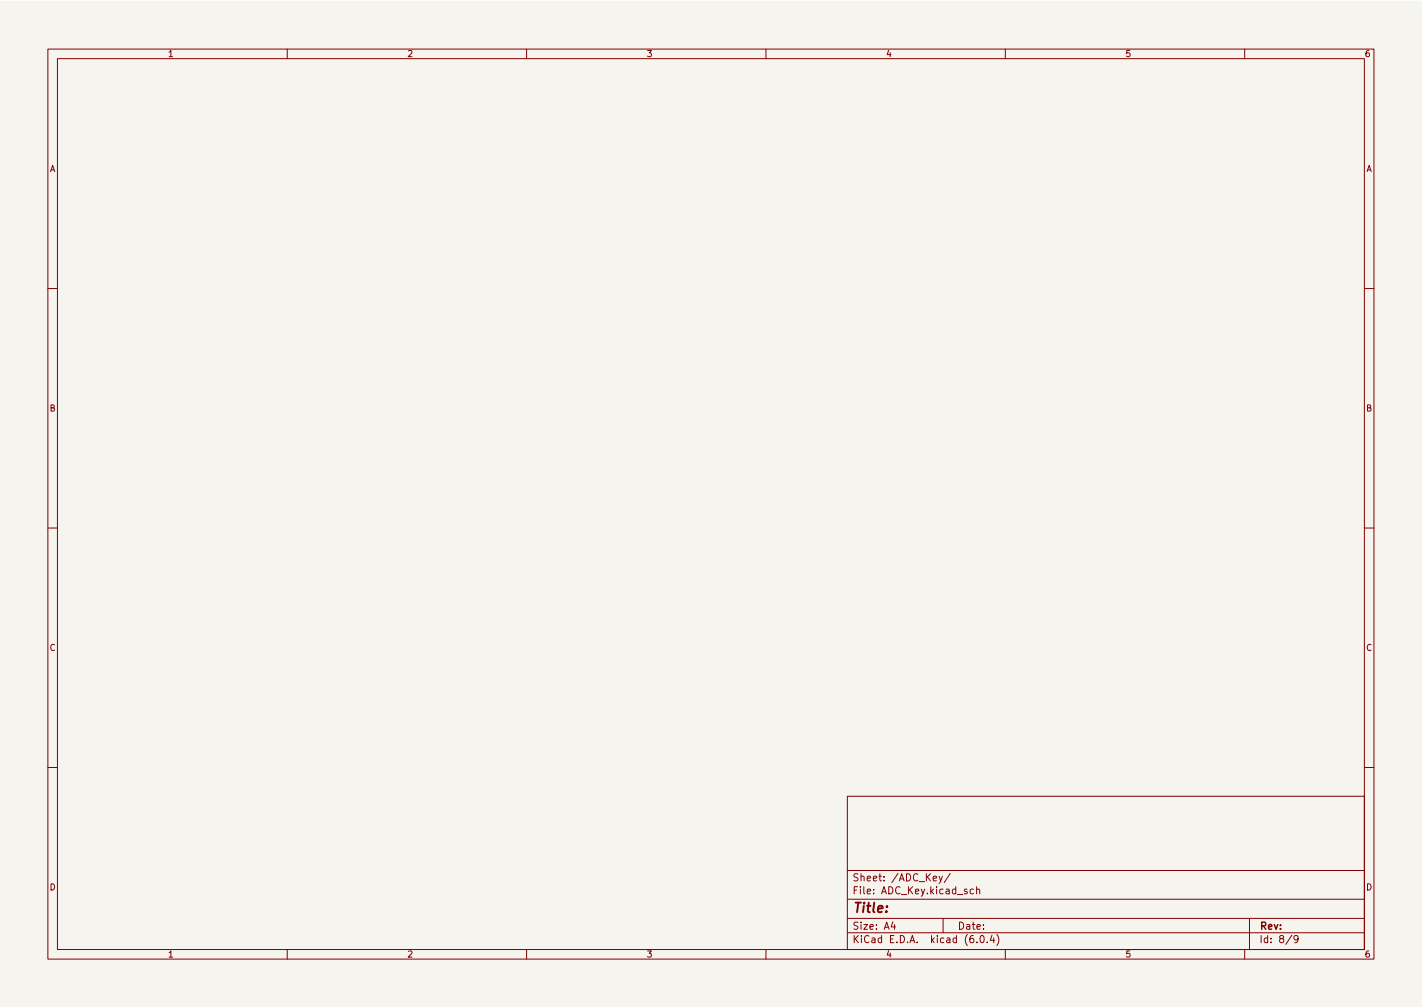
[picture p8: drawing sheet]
<svg xmlns="http://www.w3.org/2000/svg" width="297mm" height="210mm" viewBox="0 0 297 210" stroke-linecap="round" stroke-linejoin="round" font-family="sans-serif">
<path d="M0 .2h297v210.1h-297z" fill="#f5f4ef" stroke="#f5f4ef" stroke-width=".21"/>
<g fill="none" stroke="#840000" stroke-width=".21">
<path d="M10 10.2h277v190.1h-277zM12 12.2h273v186.1h-273zM60 10.2v2M110 10.2v2M160 10.2v2M210 10.2v2M260 10.2v2M10 60.2h2M285 60.2h2M10 110.2h2M285 110.2h2M10 160.2h2"/>
<path d="M177 166.3h108v32h-108zM285 160.2h2M60 198.3v2M110 198.3v2M160 198.3v2M177 194.8h108M177 191.8h108M177 187.8h108M177 181.8h108M186.5 192.5l-.4 1h1M186.9 193v1M196.1 182.9l.4 1"/>
<path d="M196.9 182.9l-.5 1.4-.3 .1M197 191.8v3M198.5 182.4l-1.3 1.9M203.4 185.7l-.5-.1-.3 .3 .2 .7h.6M204 185.8l.2-.2 .4 .1v.9M204 185.1v1.5M204.1 196.7v.1M204.9 195.4l.2-.1a.8 .8 0 0 1 .5 .8 .8 .8 0 0 1-.5 .7 1 1 0 0 1-.2-1.4zM206.2 196.7v.1M207.2 195.3l-.3 1h.9M207.6 195.8v1M208.2 195.1a1.72 1.72 0 0 1 0 2.3"/>
<path d="M210 198.3v2M260 198.3v2M261 191.8v6.5M269.9 195.3l-1.3 1.9M271.2 196l-.3 .3h-.3l-.3-.3 .1-.6 .5-.1 .2 .2a.99 .99 0 0 1-.4 1.3h-.3"/>
</g>
<text font-size="2.8" fill="#840000" x="178" y="190.6">Title:</text>
<g font-size="2.1" fill="#840000">
<text x="178" y="184">Sheet: /ADC_Key/</text>
<text x="178" y="186.7">File: ADC_Key.kicad_sch</text>
<text x="178" y="196.9">KiCad E.D.A. kicad (6.0.4)</text>
<text x="178" y="194.1">Size: A4</text>
<text x="200" y="194.1">Date:</text>
<text x="263" y="194.1">Rev:</text>
<text x="263" y="196.9">Id: 8/9</text>
</g>
<g font-size="1.8" fill="#840000">
<text x="35" y="11.9">1</text>
<text x="85" y="11.9">2</text>
<text x="135" y="11.9">3</text>
<text x="185" y="11.9">4</text>
<text x="235" y="11.9">5</text>
<text x="285" y="11.9">6</text>
<text x="10.3" y="35.9">A</text>
<text x="285.3" y="35.9">A</text>
<text x="10.3" y="85.9">B</text>
<text x="285.3" y="85.9">B</text>
<text x="10.3" y="135.9">C</text>
<text x="285.3" y="135.9">C</text>
<text x="10.3" y="185.9">D</text>
<text x="285.3" y="185.9">D</text>
<text x="35" y="199.9">1</text>
<text x="85" y="199.9">2</text>
<text x="135" y="199.9">3</text>
<text x="185" y="199.9">4</text>
<text x="235" y="199.9">5</text>
<text x="285" y="199.9">6</text>
</g>
</svg>
